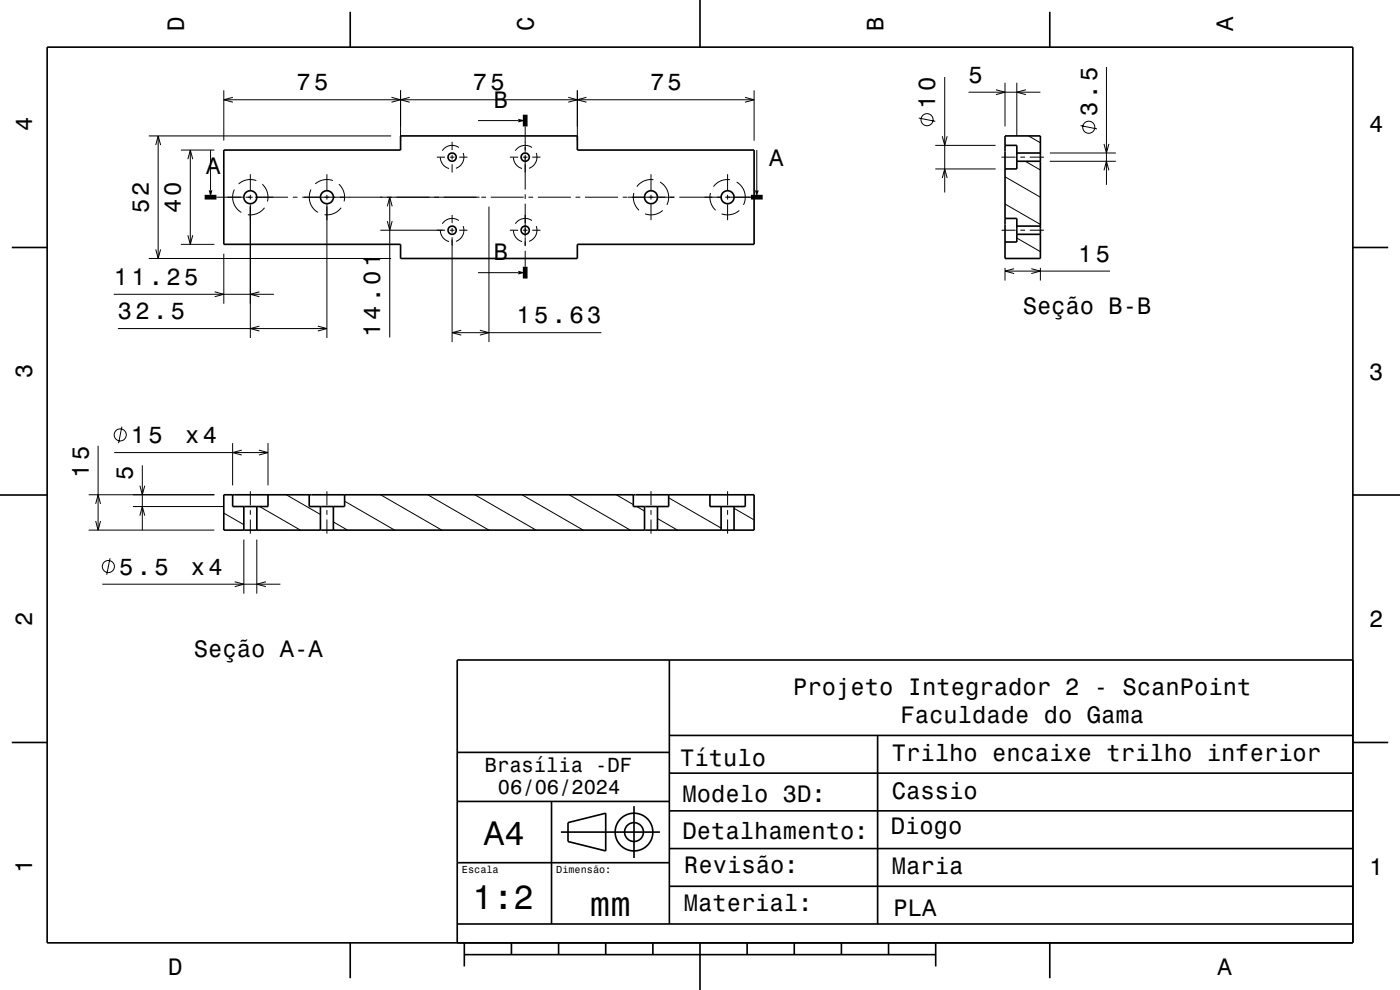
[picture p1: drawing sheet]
<svg xmlns="http://www.w3.org/2000/svg" width="297mm" height="210mm" viewBox="0 0 297 210" stroke-linecap="round" stroke-linejoin="round" font-family="sans-serif">
<g fill="none" stroke="#000" stroke-width=".21">
<path d="M47.5 19.2v10.6M85 19.2v10.6M122.5 19.2v10.6M160 19.2v10.6M200.4 16.3v24.5M205.5 19.6h15.2M211.3 19l1.9 .6-1.9 .5M213.2 17.6v9.2M215.7 17.6v11.2M217.6 19l-1.9 .6 1.9 .5M234.7 14.2v25M31.6 28.8h51.4"/>
<path d="M33 30.8l.6-2 .5 2M33.6 28.8v26M38.4 31.8h7.1M39.9 33.8l.5-2 .5 2M40.4 31.8v20M44.7 31.8v8.6M47.5 21.2h112.5M49.4 20.6l-1.9 .6 1.9 .5M53.1 37v3.3M54.4 38.3a3.7 3.7 0 0 0-3.8 .7M55.6 39.1a3.7 3.7 0 0 1 1.1 3.6M69.4 37v3.3"/>
<path d="M70.6 38.3a3.7 3.7 0 0 0-3.7 .7M71.9 39.1a3.7 3.7 0 0 1 1.1 3.6M83 20.6l2 .6-2 .5M86.9 20.6l-1.9 .6 1.9 .5M92.7 33.3h1.7M93.4 33.4a2.49 2.49 0 0 0 1.8 2.3M95.4 33.3h1M95.9 30.1v1.7M95.9 32.8v1M95.9 34.8v1.8M97.3 31.3a2.5 2.5 0 0 0-3.5 .7M97.4 33.3h1.8"/>
<path d="M98.3 32.5a2.5 2.5 0 0 1-1.6 3.2M101.4 25.6h8.6M108.2 33.3h1.7M108.9 33.4a2.49 2.49 0 0 0 1.8 2.3M110.9 33.3h1M111.4 26.8v5.4M111.4 32.8v7.4M112.8 31.3a2.5 2.5 0 0 0-3.5 .7M112.9 33.3h1.8M113.8 32.5a2.5 2.5 0 0 1-1.6 3.2M120.5 20.6l2 .6-2 .5M124.4 20.6l-1.9 .6 1.9 .5"/>
<path d="M138.1 37v3.3M138.6 38.1a3.8 3.8 0 0 0-3.5 1.5M140 38.6a3.7 3.7 0 0 1 1.5 4.9M154.4 37v3.3M154.9 38.1a3.7 3.7 0 0 0-3.6 1.5M156.3 38.6a3.7 3.7 0 0 1 1.4 4.9M158 20.6l2 .6-2 .5M160.5 31.8v8.6M194.9 25l3.5 .7M198.4 35.8h12.8M198.4 30.8h12.8M199.9 37.8l.5-2 .5 2"/>
<path d="M199.9 28.9l.5 1.9 .5-1.9M212.5 33.3h3M213.2 37.5l7.5 4.3M216.5 33.3h1M217.5 34.2l3.2 1.9M218.2 28.8l2.5 1.5M218.5 33.3h3M222.7 34.2h14M222.7 32.5h14M229.2 26.6l3.5 .7M234.2 36.1l.5-1.9 .5 1.9M234.2 30.5l.5 2 .5-2"/>
<path d="M31.6 54.8h51.4M33 52.9l.6 1.9 .5-1.9M38.4 51.8h7.1M39.9 49.9l.5 1.9 .5-1.9M45.9 41.8h5.7M47.5 53.8v10.6M49.7 40.2a3.7 3.7 0 0 0 1.5 4.9M52.1 41.8h1.5M53.1 41.3v1M53.1 43.3v28.4M54.1 41.8h7M56.1 44.1a3.8 3.8 0 0 1-3.5 1.4"/>
<path d="M62.1 41.8h1M64.1 41.8h37.6M66 40.2a3.8 3.8 0 0 0 1.4 4.9M69.4 41.3v1M69.4 43.3v28.4M72.4 44.1a3.8 3.8 0 0 1-3.6 1.4M80.7 48.8h13.7M82.2 43.8l.5-2 .5 2M82.2 46.9l.5 1.9 .5-1.9M82.7 41.8v29.8M93.4 48.9a2.5 2.5 0 0 0 1.8 2.3M95.4 48.8h1"/>
<path d="M95.9 45.6v1.7M95.9 48.3v1M95.9 50.3v22.3M97.3 46.8a2.5 2.5 0 0 0-3.5 .7M97.4 48.8h1.8M98.3 48a2.5 2.5 0 0 1-1.6 3.2M101.4 57.8h8.6M102.1 41.8h1M103.7 43.8v28.8M104.1 41.8h7M108.2 48.8h1.7M108.9 48.9a2.5 2.5 0 0 0 1.8 2.3"/>
<path d="M110.9 48.8h1M111.4 41.2v1M111.4 43.2v7M111.4 50.3v1.9M111.4 53.2v3.4M112.1 41.8h1M112.8 46.8a2.49 2.49 0 0 0-3.5 .7M112.9 48.8h1.8M113.8 48a2.5 2.5 0 0 1-1.6 3.2M114.1 41.8h7M122.1 41.8h1M124.1 41.8h7"/>
<path d="M132.1 41.8h1M133.2 41.8h9.9M134.5 40.9a3.7 3.7 0 0 0 1.1 3.7M138.1 41.3v1M138.1 43.3v3.4M140.6 44.6a3.8 3.8 0 0 1-3.8 .8M144.1 41.8h9M150.7 40.9a3.7 3.7 0 0 0 1.1 3.7M153.9 41.8h5.4M154.4 41.3v1M154.4 43.3v3.4M156.8 44.6a3.8 3.8 0 0 1-3.7 .8"/>
<path d="M212.5 48.8h3M213.2 43.3l7.5 4.3M213.2 54.8h.1M213.2 56.8v2.7M213.2 57.5h22.3M215.1 57l-1.9 .5 1.9 .5M215.7 50.5l5 2.9M216.5 48.8h1M218.5 48.8h3M218.8 57l1.9 .5-1.9 .5M220.7 56.8v2.7M24.1 62.4h34"/>
<path d="M25 69.7h44.4M45.5 61.9l2 .5-2 .5M55 69.2l-1.9 .5 1.9 .5M55 61.9l-1.9 .5 1.9 .5M67.4 69.2l2 .5-2 .5M95.9 70.6h31.7M97.8 70.1l-1.9 .5 1.9 .5M101.8 70.1l1.9 .5-1.9 .5M20.8 94.6v17.9M24.2 96h32.7M25.9 90.5l-.7 3.5M30.2 98.7v13.8"/>
<path d="M49.4 94v9M51.3 95.5l-1.9 .5 1.9 .5M54.9 95.5l2 .5-2 .5M56.9 94v9M18.8 112.5h26.7M18.8 105h26.7M20.3 110.5l.5 2 .5-2M20.3 106.9l.5-1.9 .5 1.9M23.3 118.4l-.7 3.5M28.2 107.4h19.2M29.7 109.4l.5-2 .5 2M29.7 103l.5 2 .5-2"/>
<path d="M47.5 108.8l4.2 2.5M51.7 114.5v11.4M53.1 104.2v3M53.1 108.2v1M53.1 110.2v3M54.5 114.5v11.4M55.1 107.4l8.6 5.1M60.7 105l7.3 4.1M69.4 104.2v3M69.4 108.2v1M69.4 110.2v3M70.7 110.7l3 1.8"/>
<path d="M73.1 106.3l10.6 6.2M80.7 105l13 7.5M90.7 105l13 7.5M100.7 105l13 7.5M110.7 105l13 7.5M120.7 105l13 7.5M130.7 105l3.7 2M135.1 107.4l1.6 1M138.1 104.2v3M138.1 108.2v1M138.1 110.2v3M139.5 110l4.2 2.5"/>
<path d="M141.9 105.6l11.1 6.4M154.4 104.2v3M154.4 108.2v1M154.4 110.2v3M155.7 107.8l4.3 2.5M21.7 123.9h37.8M49.8 123.4l1.9 .5-1.9 .5M56.4 123.4l-1.9 .5 1.9 .5"/>
<circle cx="196.7" cy="25.4" r="1.28"/>
<circle cx="231" cy="27" r="1.28"/>
<circle cx="25.5" cy="92.3" r="1.28"/>
<circle cx="23" cy="120.2" r="1.28"/>
</g>
<g fill="none" stroke="#000" stroke-width=".35">
<path d="M10 10h277v190h-277zM74.3 2.5v7.5M148.5 0v10M222.7 2.5v7.5M47.5 31.8h37.5v-3h37.5v3h37.5v20h-37.5v3h-37.5v-3h-37.5zM213.2 28.8h7.5v26h-7.5zM213.2 30.8h2.5v5h-2.5M215.7 32.5h5M215.7 34.2h5M2.5 52.5h7.5M213.2 46.3h2.5v5h-2.5M215.7 49.7h5"/>
<path d="M215.7 48h5M287 52.5h7.5M0 105h10M47.5 105h112.5v7.5h-112.5zM49.4 105v2.4h7.5v-2.4M51.7 107.4v5.1M54.5 107.4v5.1M65.6 105v2.4h7.5v-2.4M68 107.4v5.1M70.7 107.4v5.1M134.4 105v2.4h7.5v-2.4M136.7 107.4v5.1"/>
<path d="M139.5 107.4v5.1M150.6 105v2.4h7.5v-2.4M153 107.4v5.1M155.7 107.4v5.1M287 105h10M142 140v56M287 140h-190v60M2.5 157.5h7.5M97.1 159.6h45M142 156h145M186.2 156v40M287 157.5h7.5"/>
<path d="M97 170h45M117 170v26M119 176.5h21M120.5 174.5l8-2v8l-8-2zM134.5 171v11M142 172h145M142 164h145M97 196h190M97 183h45M142 188h145M142 180h145M74.3 200v7.5"/>
<path d="M98.5 202.5h100M98.5 200v5M108.5 200v2.5M118.5 200v2.5M128.5 200v2.5M138.5 200v2.5M148.5 200v10M158.5 200v2.5M168.5 200v2.5M178.5 200v2.5M188.5 200v2.5M198.5 200v5"/>
<path d="M222.7 200v7.5"/>
<circle cx="95.9" cy="33.3" r=".87"/>
<circle cx="111.4" cy="33.3" r=".88"/>
<circle cx="53.1" cy="41.8" r="1.38"/>
<circle cx="69.4" cy="41.8" r="1.38"/>
<circle cx="95.9" cy="48.8" r=".87"/>
<circle cx="111.4" cy="48.8" r=".88"/>
<circle cx="138.1" cy="41.8" r="1.37"/>
<circle cx="154.4" cy="41.8" r="1.37"/>
<circle cx="134.5" cy="176.5" r="2"/>
<circle cx="134.5" cy="176.5" r="4"/>
</g>
<path d="M111.4 24.3v2.5M43.4 41.8h2.5M111.4 56.6v2.5M159.3 41.8h2.5" fill="none" stroke="#000" stroke-width="1" stroke-linecap="butt"/>
<g fill="#000">
<path d="M110 25.2l1.4 .4-1.4 .4z" fill-rule="evenodd"/>
<path d="M44.3 40.4h.8l-.4 1.4z" fill-rule="evenodd"/>
<path d="M110 57.4l1.4 .4-1.4 .4z" fill-rule="evenodd"/>
<path d="M160.2 40.4h.7l-.4 1.4z" fill-rule="evenodd"/>
</g>
<g font-size="7.2">
<text x="102.7" y="179.3">A4</text>
<text x="100.3" y="192.9">1:2</text>
<text x="125.2" y="194.3">mm</text>
</g>
<g font-size="5">
<text x="39" y="6.5" transform="rotate(-90 39 6.5)">D</text>
<text x="113.2" y="6.5" transform="rotate(-90 113.2 6.5)">C</text>
<text x="187.4" y="6.5" transform="rotate(-90 187.4 6.5)">B</text>
<text x="261.6" y="6.5" transform="rotate(-90 261.6 6.5)">A</text>
<text x="205.5" y="17.6">5</text>
<text x="62.9" y="19.2">75</text>
<text x="100.3" y="19.2">75</text>
<text x="104.7" y="23">B</text>
<text x="137.9" y="19.2">75</text>
<text x="198.4" y="23.1" transform="rotate(-90 198.4 23.1)">10</text>
<text x="6.8" y="27.8" transform="rotate(-90 6.8 27.8)">4</text>
<text x="232.7" y="24.7" transform="rotate(-90 232.7 24.7)">3.5</text>
<text x="290.5" y="28.1">4</text>
<text x="163.2" y="35.2">A</text>
<text x="43.7" y="36.8">A</text>
<text x="31.6" y="45.2" transform="rotate(-90 31.6 45.2)">52</text>
<text x="38.4" y="45.2" transform="rotate(-90 38.4 45.2)">40</text>
<text x="104.7" y="55.2">B</text>
<text x="228.7" y="55.5">15</text>
<text x="24.1" y="60.4">11.25</text>
<text x="25" y="67.7">32.5</text>
<text x="80.7" y="71.6" transform="rotate(-90 80.7 71.6)">14.01</text>
<text x="109.6" y="68.6">15.63</text>
<text x="217" y="66.7">Seção B-B</text>
<text x="6.8" y="80.3" transform="rotate(-90 6.8 80.3)">3</text>
<text x="290.5" y="80.6">3</text>
<text x="27.8" y="94">15</text>
<text x="39.3" y="94">x4</text>
<text x="18.8" y="101.3" transform="rotate(-90 18.8 101.3)">15</text>
<text x="28.2" y="101.7" transform="rotate(-90 28.2 101.7)">5</text>
<text x="25.3" y="121.9">5.5</text>
<text x="40.5" y="121.9">x4</text>
<text x="6.8" y="132.8" transform="rotate(-90 6.8 132.8)">2</text>
<text x="290.5" y="133.1">2</text>
<text x="41.1" y="139.3">Seção A-A</text>
<text x="168.3" y="147.3">Projeto Integrador 2 - ScanPoint</text>
<text x="191.1" y="153.4">Faculdade do Gama</text>
<text x="189.2" y="161.4">Trilho encaixe trilho inferior</text>
<text x="144.3" y="162.6">Título</text>
<text x="144.8" y="170">Modelo 3D:</text>
<text x="189.2" y="169.4">Cassio</text>
<text x="144.8" y="178">Detalhamento:</text>
<text x="189" y="176.8">Diogo</text>
<text x="6.8" y="185.3" transform="rotate(-90 6.8 185.3)">1</text>
<text x="145.1" y="185.2">Revisão:</text>
<text x="189.2" y="185.4">Maria</text>
<text x="290.5" y="185.6">1</text>
<text x="145.1" y="193.2">Material:</text>
<text x="189.6" y="194.2">PLA</text>
<text x="35.7" y="206.8">D</text>
<text x="258.3" y="206.8">A</text>
</g>
<g font-size="4.3">
<text x="102.9" y="163.8">Brasília -DF</text>
<text x="105.6" y="168.4">06/06/2024</text>
</g>
<g font-size="2.2">
<text x="98" y="185.1">Escala</text>
<text x="118" y="185.1">Dimensão:</text>
</g>
</svg>
